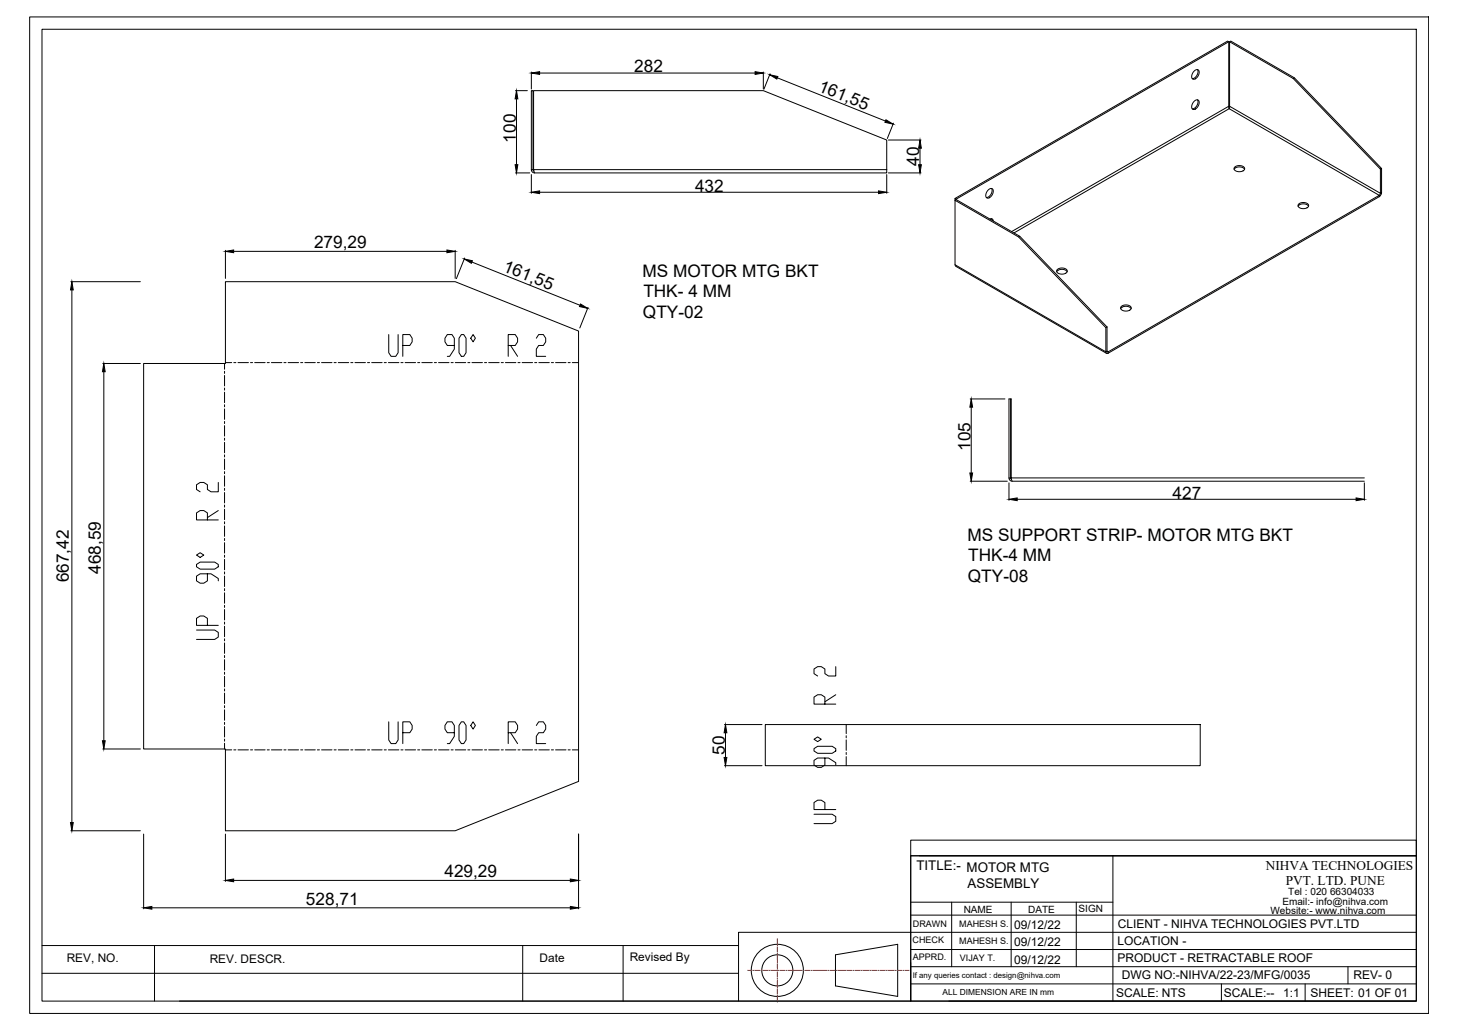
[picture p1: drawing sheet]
<svg xmlns="http://www.w3.org/2000/svg" width="841mm" height="594mm" viewBox="0 0 841 594" stroke-linecap="round" stroke-linejoin="round" font-family="sans-serif">
<!-- layer: 0 -->
<g fill="none" stroke="#000" stroke-width=".58">
<path d="M17 10h807v575h-807zM24 17h793v560h-793zM709 24v37l-125 73M709 24l-157 91M709 24h-1l-157 90M709 24h1l37 21M297 52h7M298 57v38M307 42v9M308 52h132l71 29v17h-203zM311 42h125M440 42v9"/>
<path d="M444 43l-3 8M448 45l63 25M689 58a1.6 1.6 0 0 1 2 0 1.6 1.6 0 0 1 1 2 2.6 2.6 0 0 1-2 3 2.6 2.6 0 0 1-2 0v-3zM689 41a1.6 1.6 0 0 1 2-1 1.6 1.6 0 0 1 1 3 2.6 2.6 0 0 1-2 2 2.6 2.6 0 0 1-2 0v-2zM691 40a4 4 0 0 1-3 5M691 58a4 4 0 0 1-3 5M746 45h1l50 52-1 1zM746 45l-37-21v37l87 51v-14M515 71l-3 9M709 61v2v-2M297 100h9M307 98v-46v46"/>
<path d="M308 98v2h203v-2M308 99l-1-1v1l1 1M512 100h19M512 81h19M531 85v10M712 98v-1a4 4 0 0 1 6 1M712 97a4 4 0 0 1 6 0 3 3 0 0 1-3 2 3 3 0 0 1-3-2zM797 97v14l-1 1M307 101v10M311 111h196M511 101v10M551 116l37 21 50 52v14l-87-50z"/>
<path d="M552 115l-1-1v2l1-1 36 21M570 110a1.6 1.6 0 0 1 2-1 1.6 1.6 0 0 1 1 2 2.6 2.6 0 0 1-1 3 2.6 2.6 0 0 1-3 0v-2zM572 109a4 4 0 0 1-3 5M749 119v-1a4 4 0 0 1 6 1M749 118a4 4 0 0 1 6 1 3 3 0 0 1-3 1 3 3 0 0 1-3-2zM796 113l-157 90M796 113l-157 91v-1M796 111v2l-87-50-124 71M797 111l-1 2M571 126h1l1 1M572 126v1M588 137v-1l51 53"/>
<path d="M130 144v17M135 145h123M263 144v17M268 149l-5 12M272 151l63 25M551 153l1 1 86 50M610 157v-1a4 4 0 0 1 6 1M610 156a4 4 0 0 1 6 1 3 3 0 0 1-4 1 3 3 0 0 1-2-2zM41 162h40M41 167v307M339 177l-5 12M646 178l1-1a4 4 0 0 1 5 1"/>
<path d="M647 177a4 4 0 0 1 6 1 3 3 0 0 1-4 1 3 3 0 0 1-3-2zM639 189v14h-1M639 189h-1M59 210h22M60 214v213M83 210h47v-48h133l71 29v260l-71 28h-133v-47h-47zM130 210v3M130 214v1M130 217v6M130 209h4M135 209h1M137 209h6"/>
<path d="M145 209h1M147 209h6M154 209h1M157 209h6M164 209h1M166 209h6M173 209h2M176 209h6M183 209h1M185 209h7M193 209h1M195 209h6"/>
<path d="M202 209h2M205 209h6M212 209h1M214 209h6M320 209h6M328 209h1M330 209h4M638 203v1h1M639 203h.1M130 224v1M130 226v6M130 233v2"/>
<path d="M130 236v6M560 230h20M560 235v38M583 230v46M130 243v1M130 245v7M130 253v1M130 255v6M130 262v2M130 265v6M560 278h21M582 276v-46h1v46h204"/>
<path d="M582 278v11M583 276l1 2h203M583 276h-1l1 1 1 1M787 278v11M587 288h195M130 371v6M130 378v1M130 380v7M130 388v1M130 390v6M130 397v2M130 400v6"/>
<path d="M130 407v1M130 409v6M130 417v1M130 419v6M418 418h22M441 418h251v24h-251zM59 432h22M130 426v1M130 429v3M130 433h4M135 433h1M137 433h6"/>
<path d="M145 433h1M147 433h6M154 433h1M157 433h6M164 433h1M166 433h6M173 433h2M176 433h6M183 433h1M185 433h7M193 433h1M195 433h6"/>
<path d="M202 433h2M205 433h6M212 433h1M214 433h6M320 433h6M328 433h1M330 433h4M418 423v14M418 442h22M41 479h40M83 481v43M130 481v27"/>
<path d="M334 481v43M525 485h292v9h-292zM525 494h292v83h-292zM525 494v83h-99M530 494h287M642 494v83M135 508h194M88 524h241M525 528h292M525 520h117M549 520v38M583 520v38"/>
<path d="M621 520v38M817 538h-391v39h-322M24 545h402M89 545v32M302 545v32M359 545v32M482 551l36-6v30l-36-6zM525 558h292M525 548h292M778 558v9M24 561h402M525 567h292"/>
<path d="M547 577h270M705 567v10M753 567v10"/>
<circle cx="448" cy="560" r="15"/>
<circle cx="448" cy="560" r="9"/>
</g>
<g fill="#000" stroke="#000" stroke-width=".58">
<path d="M298 52l1 5h-2zM307 42l4-1v2zM436 41l4 1-4 1zM444 43l5 1-1 2zM511 69l4 3-5-1zM297 95h2l-1 5zM530 95h1v5zM531 81v4h-1zM307 111l4-1v2zM507 110l4 1-4 1zM130 145l5-1v2zM258 144l5 1-5 1z"/>
<path d="M268 149l4 1v2zM41 162l1 5h-1zM335 175l4 3-5-1zM60 210l1 4h-2zM560 230l1 5h-2zM559 273h2l-1 5zM582 288l5-1v2zM782 287l5 1-5 1zM59 427h2l-1 5zM418 418l1 5h-1zM418 437h1l-1 5zM41 474h1l-1 5z"/>
<path d="M130 508l5-1v2zM329 507l5 1-5 1zM83 524l5-1v1zM329 523l5 1h-5z"/>
</g>
<g fill="none" stroke="#f00" stroke-width=".58">
<path d="M431 560h3M434 560h1M435 560h3M439 560h1M440 560h3M444 560h.1M445 560h3M448 541v3M448 545v1M448 546v3M448 550h.1M448 551v3"/>
<path d="M448 555h.1M448 556v3M448 559v1M449 560h.1M450 560h3M453 560h1M455 560h3M458 560h1M459 560h3M463 560h1M464 560h3M468 560h.1"/>
<path d="M469 560h3M473 560h.1M474 560h3M478 560h.1M479 560h3M482 560h1M484 560h3M487 560h1M488 560h3M492 560h1M493 560h3M497 560h.1"/>
<path d="M498 560h3M502 560h.1M503 560h3M506 560h1M508 560h3M511 560h1M512 560h3M516 560h1M517 560h3M521 560h1M522 560h2M448 561v3"/>
<path d="M448 564v1M448 565v3M448 569v1M448 570v3M448 574h.1M448 575v3"/>
</g>
<text font-size="18.5" x="483" y="476" transform="rotate(-90 483 476)">UP 90° R 2</text>
<g font-size="18.1">
<text x="223" y="207">UP 90° R 2</text>
<text x="127" y="370" transform="rotate(-90 127 370)">UP 90° R 2</text>
<text x="223" y="430">UP 90° R 2</text>
</g>
<g font-size="9.9">
<text x="366" y="42">282</text>
<text x="471" y="52" transform="rotate(22 471 52)">161,55</text>
<text x="298" y="82" transform="rotate(-90 298 82)">100</text>
<text x="530" y="96" transform="rotate(-90 530 96)">40</text>
<text x="401" y="110">432</text>
<text x="181" y="143">279,29</text>
<text x="290" y="156" transform="rotate(22 290 156)">161,55</text>
<text x="371" y="160">MS MOTOR MTG BKT</text>
<text x="371" y="172">THK- 4 MM</text>
<text x="371" y="184">QTY-02</text>
<text x="560" y="260" transform="rotate(-90 560 260)">105</text>
<text x="676" y="288">427</text>
<text x="558" y="312">MS SUPPORT STRIP- MOTOR MTG BKT</text>
<text x="559" y="324">THK-4 MM</text>
<text x="40" y="336" transform="rotate(-90 40 336)">667,42</text>
<text x="58" y="331" transform="rotate(-90 58 331)">468,59</text>
<text x="558" y="336">QTY-08</text>
<text x="418" y="435" transform="rotate(-90 418 435)">50</text>
<text x="256" y="506">429,29</text>
<text x="176" y="522">528,71</text>
</g>
<g font-size="7.7">
<text x="529" y="502">TITLE:- MOTOR MTG</text>
<text x="730" y="502">NIHVA TECHNOLOGIES</text>
<text x="558" y="512">ASSEMBLY</text>
<text x="742" y="510">PVT. LTD. PUNE</text>
</g>
<g font-size="6.9">
<text x="585" y="536">09/12/22</text>
<text x="645" y="535">CLIENT - NIHVA TECHNOLOGIES PVT.LTD</text>
<text x="585" y="546">09/12/22</text>
<text x="645" y="545">LOCATION -</text>
<text x="585" y="556">09/12/22</text>
<text x="645" y="555">PRODUCT - RETRACTABLE ROOF</text>
<text x="647" y="565">DWG NO:-NIHVA/22-23/MFG/0035</text>
<text x="781" y="565">REV- 0</text>
<text x="644" y="575">SCALE: NTS</text>
<text x="706" y="575">SCALE:--</text>
<text x="740" y="575">1:1</text>
<text x="756" y="575">SHEET: 01 OF 01</text>
</g>
<g font-size="6.8">
<text x="38" y="555">REV, NO.</text>
<text x="121" y="555">REV. DESCR.</text>
<text x="311" y="555">Date</text>
<text x="363" y="554">Revised By</text>
</g>
<g font-size="5.8">
<text x="740" y="522">Email:- info@nihva.com</text>
<text x="743" y="516">Tel : 020 66304033</text>
<text x="556" y="526">NAME</text>
<text x="593" y="527">DATE</text>
<text x="622" y="526">SIGN</text>
<text x="733" y="527">Website:- www.nihva.com</text>
</g>
<g font-size="5.2">
<text x="527" y="535">DRAWN</text>
<text x="553" y="535">MAHESH S.</text>
<text x="526" y="544">CHECK</text>
<text x="553" y="545">MAHESH S.</text>
<text x="527" y="554">APPRD.</text>
<text x="554" y="554">VIJAY T.</text>
</g>
<text font-size="4.8" x="544" y="574">ALL DIMENSION ARE IN mm</text>
<text font-size="4.5" x="526" y="564">If any queries contact : design@nihva.com</text>
</svg>
